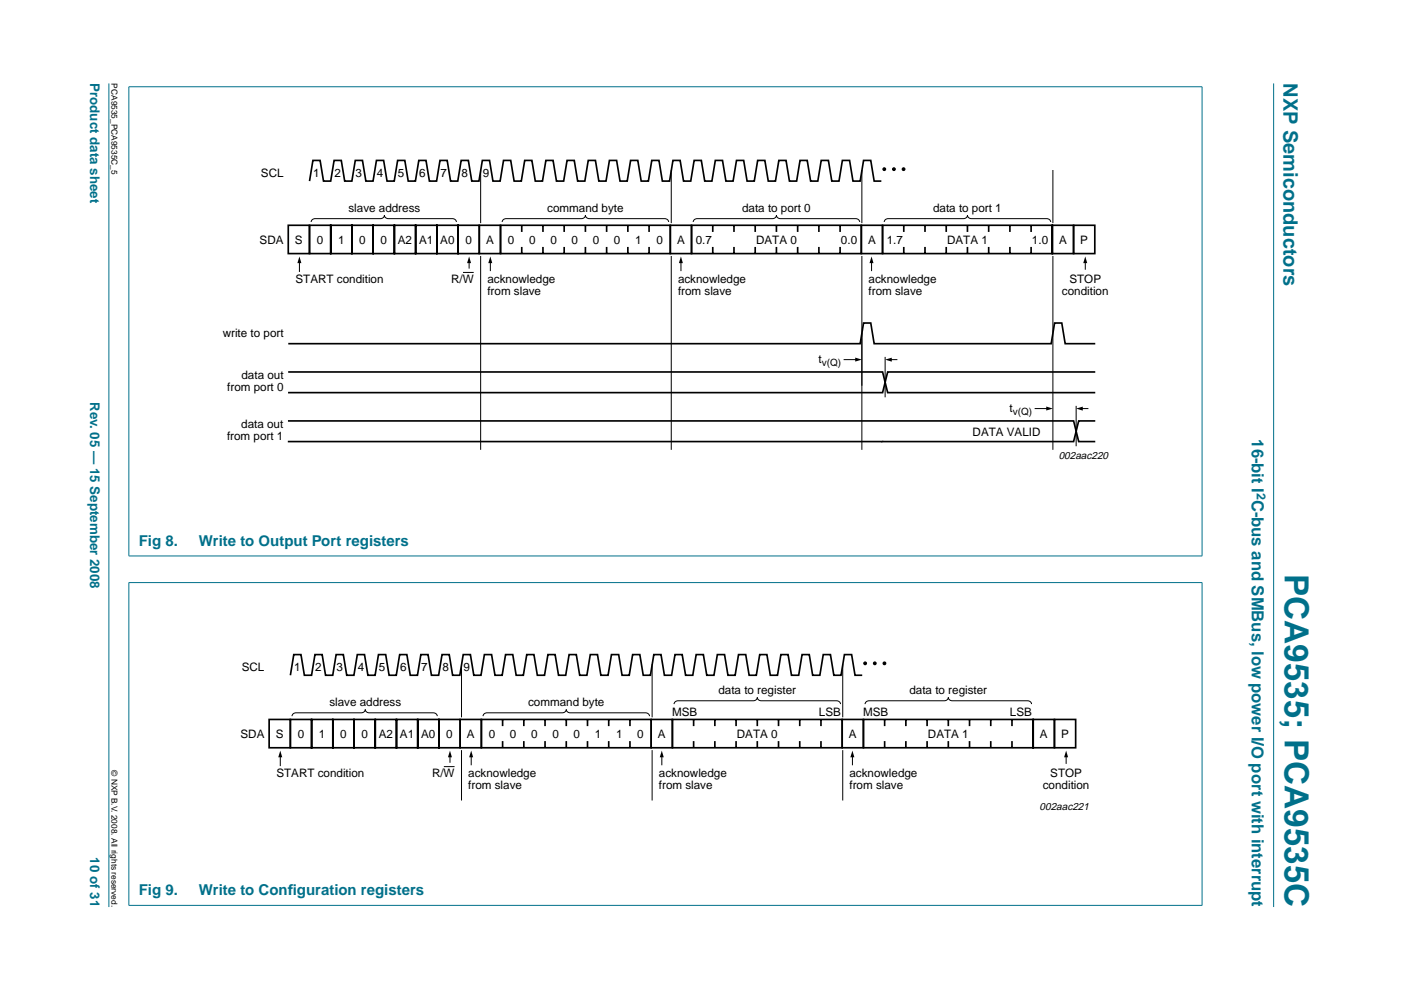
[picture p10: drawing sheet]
<svg xmlns="http://www.w3.org/2000/svg" width="297mm" height="210mm" viewBox="0 0 297 210" stroke-linecap="round" stroke-linejoin="round" font-family="sans-serif">
<g fill="#00708a" stroke="#00708a" stroke-width=".21">
<path d="M23.1 17.7v174.6z"/>
<path d="M270 17.7v174.6z"/>
<path d="M27.3 18.4v99.4z"/>
<path d="M254.9 18.4v99.4z"/>
<path d="M27.3 18.4h227.6z"/>
<path d="M27.3 117.9h227.6z"/>
<path d="M27.3 123.6v68.3z"/>
<path d="M254.9 123.6v68.3z"/>
<path d="M27.3 123.5h227.6z"/>
<path d="M27.3 192h227.6z"/>
</g>
<g fill="none" stroke="#000" stroke-width=".35">
<path d="M65.6 38.4l.7-4.4h1.6l.7 4.4h1.5l.7-4.4h1.6l.7 4.4h1.5l.7-4.4h1.6l.7 4.4h1.5l.7-4.4h1.5l.8 4.4h1.5l.7-4.4h1.5l.7 4.4h1.6l.7-4.4h1.5l.7 4.4h1.6l.7-4.4h1.5l.7 4.4h1.6l.7-4.4h1.5l.7 4.4h1.5l.8-4.4h1.5l.7 4.4h1.5l.8-4.4h1.5l.7 4.4h1.5l.7-4.4h1.6l.7 4.4h1.5l.7-4.4h1.6l.7 4.4h1.5l.7-4.4h1.6l.7 4.4h1.5l.7-4.4h1.5l.8 4.4h1.5l.7-4.4h1.5l.8 4.4h1.5l.7-4.4h1.5l.7 4.4h1.6l.7-4.4h1.5l.7 4.4h1.6l.7-4.4h1.5l.7 4.4h1.6l.7-4.4h1.5l.7 4.4h1.5l.8-4.4h1.5l.7 4.4h1.5l.7-4.4h1.6l.7 4.4h1.5l.7-4.4h1.6l.7 4.4h1.5l.7-4.4h1.6l.7 4.4h1.5l.7-4.4h1.5l.8 4.4h1.5l.7-4.4h1.5l.8 4.4h1.5l.7-4.4h1.5l.7 4.4h1.6l.7-4.4h1.5l.7 4.4h1.6M61.1 47.8h4.5v6h-4.5zM65.6 47.8h4.5v6h-4.5zM70.1 47.8h4.5v6h-4.5zM74.6 47.8h4.5v6h-4.5zM79.1 47.8h4.5v6h-4.5zM83.6 47.8h4.5v6h-4.5zM88.1 47.8h4.5v6h-4.5zM92.6 47.8h4.5v6h-4.5zM97.1 47.8h4.5v6h-4.5zM101.6 47.8h4.5v6h-4.5zM106.1 47.8h36v6h-36z"/>
<path d="M110.6 47.8v1.4M110.6 52.4v1.4M115.1 47.8v1.4M115.1 52.4v1.4M119.6 47.8v1.4M119.6 52.4v1.4M124.1 47.8v1.4M124.1 52.4v1.4M128.6 47.8v1.4M128.6 52.4v1.4M133.1 47.8v1.4M133.1 52.4v1.4"/>
<path d="M137.6 47.8v1.4M137.6 52.4v1.4M142.1 47.8h4.5v6h-4.5zM146.6 47.8h36v6h-36zM151.1 47.8v1.4M151.1 52.4v1.4M155.6 47.8v1.4M155.6 52.4v1.4M160.1 47.8v1.4M160.1 52.4v1.4M164.6 47.8v1.4M164.6 52.4v1.4"/>
<path d="M169.1 47.8v1.4M169.1 52.4v1.4M173.6 47.8v1.4M173.6 52.4v1.4M178.1 47.8v1.4M178.1 52.4v1.4M182.6 47.8h4.5v6h-4.5zM187.1 47.8h36v6h-36zM191.6 47.8v1.4M191.6 52.4v1.4M196.1 47.8v1.4M196.1 52.4v1.4"/>
<path d="M200.6 47.8v1.4M200.6 52.4v1.4M205.1 47.8v1.4M205.1 52.4v1.4M209.6 47.8v1.4M209.6 52.4v1.4M214.1 47.8v1.4M214.1 52.4v1.4M218.6 47.8v1.4M218.6 52.4v1.4M223.1 47.8h4.5v6h-4.5zM227.6 47.8h4.5v6h-4.5z"/>
<path d="M61.1 78.9h126l1.1 4.3h44M61.1 72.9h121.3l.7-4.4h1.5l.7 4.4h37.6l.7-4.4h1.5l.7 4.4h6.4M232.2 78.9h-44l-1.1 4.3h-126M61.1 89.2h166.5l1.1 4.4h3.5M232.2 89.2h-3.5l-1.1 4.4h-166.6M57.1 152.5h4.5v6h-4.5zM61.6 152.5h4.5v6h-4.5zM61.6 143.2l.7-4.4h1.5l.7 4.4h1.6l.7-4.4h1.5l.7 4.4h1.5l.8-4.4h1.5l.7 4.4h1.5l.8-4.4h1.5l.7 4.4h1.5l.7-4.4h1.6l.7 4.4h1.5l.7-4.4h1.6l.7 4.4h1.5l.7-4.4h1.6l.7 4.4h1.5l.7-4.4h1.5l.8 4.4h1.5l.7-4.4h1.5l.8 4.4h1.5l.7-4.4h1.5l.7 4.4h1.6l.7-4.4h1.5l.7 4.4h1.6l.7-4.4h1.5l.7 4.4h1.6l.7-4.4h1.5l.7 4.4h1.5l.8-4.4h1.5l.7 4.4h1.5l.8-4.4h1.5l.7 4.4h1.5l.7-4.4h1.6l.7 4.4h1.5l.7-4.4h1.6l.7 4.4h1.5l.7-4.4h1.5l.8 4.4h1.5l.7-4.4h1.5l.8 4.4h1.5l.7-4.4h1.5l.7 4.4h1.6l.7-4.4h1.5l.7 4.4h1.6l.7-4.4h1.5l.7 4.4h1.6l.7-4.4h1.5l.7 4.4h1.5l.8-4.4h1.5l.7 4.4h1.5l.8-4.4h1.5l.7 4.4h1.5l.7-4.4h1.6l.7 4.4h1.5l.7-4.4h1.6l.7 4.4h1.5M66.1 152.5h4.5v6h-4.5zM70.6 152.5h4.5v6h-4.5zM75.1 152.5h4.5v6h-4.5zM79.6 152.5h4.5v6h-4.5z"/>
<path d="M84.1 152.5h4.5v6h-4.5zM88.6 152.5h4.5v6h-4.5zM93.1 152.5h4.5v6h-4.5zM97.6 152.5h4.5v6h-4.5zM102.1 152.5h36v6h-36zM106.6 152.5v1.5M106.6 157.1v1.4M111.1 152.5v1.5M111.1 157.1v1.4M115.6 152.5v1.5M115.6 157.1v1.4M120.1 152.5v1.5"/>
<path d="M120.1 157.1v1.4M124.6 152.5v1.5M124.6 157.1v1.4M129.1 152.5v1.5M129.1 157.1v1.4M133.6 152.5v1.5M133.6 157.1v1.4M138.1 152.5h4.5v6h-4.5zM142.6 152.5h36v6h-36zM147.1 152.5v1.5M147.1 157.1v1.4M151.6 152.5v1.5"/>
<path d="M151.6 157.1v1.4M156.1 152.5v1.5M156.1 157.1v1.4M160.6 152.5v1.5M160.6 157.1v1.4M165.1 152.5v1.5M165.1 157.1v1.4M169.6 152.5v1.5M169.6 157.1v1.4M174.1 152.5v1.5M174.1 157.1v1.4M178.6 152.5h4.5v6h-4.5z"/>
<path d="M183.1 152.5h36v6h-36zM187.6 152.5v1.5M187.6 157.1v1.4M192.1 152.5v1.5M192.1 157.1v1.4M196.6 152.5v1.5M196.6 157.1v1.4M201.1 152.5v1.5M201.1 157.1v1.4M205.6 152.5v1.5M205.6 157.1v1.4M210.1 152.5v1.5"/>
<path d="M210.1 157.1v1.4M214.6 152.5v1.5M214.6 157.1v1.4M219.1 152.5h4.5v6h-4.5zM223.6 152.5h4.5v6h-4.5z"/>
</g>
<g fill="#000">
<path d="M63.5 54.4l.4 1.4h-.8zM99.5 54.4l.4 1.4h-.9zM104 54.4l.4 1.4h-.9zM144.4 54.4l.4 1.4h-.9zM184.8 54.4l.4 1.4h-.8zM230.1 54.4l.4 1.4h-.8zM181.3 75.8l1.4 .4-1.4 .5zM187.7 76.2l1.4-.4v.9zM221.8 86.2l1.4 .4-1.4 .4zM228.2 86.6l1.4-.4v.9zM59.4 159.2l.4 1.4h-.8zM95.4 159.2l.4 1.4h-.8z"/>
<path d="M99.9 159.2l.4 1.4h-.8zM140.3 159.2l.4 1.4h-.8zM180.7 159.2l.4 1.4h-.8zM226 159.2l.5 1.4h-.9z"/>
</g>
<g fill="none" stroke="#000" stroke-width=".21">
<path d="M101.9 36.2v11M142.3 36.2v11M182.7 36.2v11M223.2 36.2v11M63.5 55.5v2.1M66 47.1a.79 .79 0 0 1 .8-.7h13.9a.79 .79 0 0 0 .8-.7 .79 .79 0 0 0 .8 .7h13.6a.79 .79 0 0 1 .9 .7M98.2 57.8h2.2M99.5 55.5v1.3M101.9 54.4v40.9M104 55.5v1.9M106.5 47.1a.79 .79 0 0 1 .8-.7h16a.79 .79 0 0 0 .8-.7 .79 .79 0 0 0 .9 .7h15.9a.79 .79 0 0 1 .9 .7M142.3 54.4v40.9"/>
<path d="M144.4 55.5v1.9M147 47.1a.79 .79 0 0 1 .8-.7h16a.79 .79 0 0 0 .8-.7 .79 .79 0 0 0 .9 .7h15.9a.79 .79 0 0 1 .9 .7M182.7 54.4v40.9M184.8 55.5v1.9M187.5 47.1a.79 .79 0 0 1 .8-.7h16a.79 .79 0 0 0 .8-.7 .79 .79 0 0 0 .9 .7h15.9a.79 .79 0 0 1 .9 .7M223.2 54.4v40.9M230.1 55.5v1.6M179 76.2h2.6M187.7 75.8v8.3M188.6 76.2h1.6M219.5 86.6h2.6M228.2 86.2v8.3"/>
<path d="M229.1 86.6h1.6M61.9 151.8a.79 .79 0 0 1 .9-.7h13.8a.79 .79 0 0 0 .8-.7 .79 .79 0 0 0 .9 .7h13.6a.79 .79 0 0 1 .8 .7M97.8 140.9v11.1M97.8 159.2v10.4M102.4 151.8a.79 .79 0 0 1 .9-.7h15.9a.79 .79 0 0 0 .9-.7 .79 .79 0 0 0 .8 .7h16a.79 .79 0 0 1 .8 .7M138.3 140.9v11.1M138.3 159.2v10.4M142.9 149.3a.79 .79 0 0 1 .9-.7h15.9a.79 .79 0 0 0 .9-.7 .79 .79 0 0 0 .8 .7h16a.79 .79 0 0 1 .8 .7M178.7 140.9v11.1M178.7 159.2v10.4M183.4 149.3a.79 .79 0 0 1 .9-.7h15.9a.79 .79 0 0 0 .9-.7 .79 .79 0 0 0 .8 .7h16a.79 .79 0 0 1 .8 .7M59.4 160.3v2"/>
<path d="M94.1 162.5h2.3M95.4 160.3v1.3M99.9 160.3v1.9M140.3 160.3v1.9M180.7 160.3v1.9M226 160.3v1.6"/>
</g>
<g fill="#000" stroke="#000" stroke-width=".25">
<circle cx="187.5" cy="35.9" r=".28"/>
<circle cx="189.5" cy="35.9" r=".28"/>
<circle cx="191.6" cy="35.9" r=".28"/>
<circle cx="183.4" cy="140.6" r=".28"/>
<circle cx="185.5" cy="140.6" r=".28"/>
<circle cx="187.5" cy="140.6" r=".28"/>
</g>
<text font-size="7.1" fill="#00708a" x="272.4" y="121.7" transform="rotate(90 272.4 121.7)">PCA9535; PCA9535C</text>
<text font-size="4.2" fill="#00708a" x="272.2" y="17.7" transform="rotate(90 272.2 17.7)">NXP Semiconductors</text>
<text font-size="3.5" fill="#00708a" x="265.4" y="93.1" transform="rotate(90 265.4 93.1)">16-bit I C-bus and SMBus, low power I/O port with interrupt</text>
<g font-size="3.2" fill="#00708a">
<text x="29.4" y="115.8">Fig 8.</text>
<text x="42.1" y="115.8">Write to Output Port registers</text>
<text x="29.4" y="189.8">Fig 9.</text>
<text x="42.1" y="189.8">Write to Conf</text>
<text x="61" y="189.8">iguration registers</text>
</g>
<g font-size="2.8" fill="#00708a">
<text x="19.1" y="17.7" transform="rotate(90 19.1 17.7)">Product data sheet</text>
<text x="19.1" y="85.2" transform="rotate(90 19.1 85.2)">Rev. 05 — 15 September 2008</text>
<text x="19.1" y="181.8" transform="rotate(90 19.1 181.8)">10 of 31</text>
</g>
<text font-size="2.6" fill="#00708a" x="266.5" y="104.5" transform="rotate(90 266.5 104.5)">2</text>
<g font-size="2.5">
<text x="55.3" y="37.6">SCL</text>
<text x="66.4" y="37.6">1</text>
<text x="70.9" y="37.6">2</text>
<text x="75.4" y="37.6">3</text>
<text x="79.9" y="37.6">4</text>
<text x="84.4" y="37.6">5</text>
<text x="88.9" y="37.6">6</text>
<text x="93.4" y="37.6">7</text>
<text x="97.9" y="37.6">8</text>
<text x="102.3" y="37.6">9</text>
<text x="73.9" y="44.9">slave address</text>
<text x="116" y="44.9">command byte</text>
<text x="157.3" y="44.9">data to port 0</text>
<text x="197.8" y="44.9">data to port 1</text>
<text x="55.1" y="51.6">SDA</text>
<text x="62.5" y="51.6">S</text>
<text x="67.2" y="51.6">0</text>
<text x="71.7" y="51.6">1</text>
<text x="76.2" y="51.6">0</text>
<text x="80.7" y="51.6">0</text>
<text x="84.4" y="51.6">A2 A1 A0</text>
<text x="98.7" y="51.6">0</text>
<text x="103" y="51.6">A</text>
<text x="107.7" y="51.6">0</text>
<text x="112.2" y="51.6">0</text>
<text x="116.7" y="51.6">0</text>
<text x="121.2" y="51.6">0</text>
<text x="125.7" y="51.6">0</text>
<text x="130.2" y="51.6">0</text>
<text x="134.7" y="51.6">1</text>
<text x="139.2" y="51.6">0</text>
<text x="143.5" y="51.6">A</text>
<text x="147.5" y="51.6">0.7</text>
<text x="160.3" y="51.6">DATA 0</text>
<text x="178.3" y="51.6">0.0</text>
<text x="184" y="51.6">A</text>
<text x="188" y="51.6">1.7</text>
<text x="200.8" y="51.6">DATA 1</text>
<text x="218.8" y="51.6">1.0</text>
<text x="224.5" y="51.6">A</text>
<text x="229" y="51.6">P</text>
<text x="62.7" y="60">START condition</text>
<text x="95.7" y="60">R/W</text>
<text x="103.3" y="60">acknowledge</text>
<text x="103.3" y="62.5">from slave</text>
<text x="143.8" y="60">acknowledge</text>
<text x="143.8" y="62.5">from slave</text>
<text x="184.2" y="60">acknowledge</text>
<text x="184.2" y="62.5">from slave</text>
<text x="225.2" y="62.5">condition</text>
<text x="226.7" y="60">STOP</text>
<text x="47.2" y="71.5">write to port</text>
<text x="173.6" y="77.1">t</text>
<text x="48.2" y="82.9">from port 0</text>
<text x="51.2" y="80.4">data out</text>
<text x="214.1" y="87.4">t</text>
<text x="48.1" y="93.3">from port 1</text>
<text x="51.2" y="90.8">data out</text>
<text x="206.2" y="92.5">DATA VALID</text>
<text x="51.3" y="142.3">SCL</text>
<text x="62.4" y="142.3">1</text>
<text x="66.9" y="142.3">2</text>
<text x="71.3" y="142.3">3</text>
<text x="75.8" y="142.3">4</text>
<text x="80.3" y="142.3">5</text>
<text x="84.8" y="142.3">6</text>
<text x="89.3" y="142.3">7</text>
<text x="93.8" y="142.3">8</text>
<text x="98.3" y="142.3">9</text>
<text x="69.8" y="149.7">slave address</text>
<text x="112" y="149.7">command byte</text>
<text x="152.3" y="147.2">data to register</text>
<text x="192.8" y="147.2">data to register</text>
<text x="142.5" y="151.7">MSB</text>
<text x="173.6" y="151.7">LSB</text>
<text x="183" y="151.7">MSB</text>
<text x="214.1" y="151.7">LSB</text>
<text x="51" y="156.4">SDA</text>
<text x="58.5" y="156.4">S</text>
<text x="63.1" y="156.4">0</text>
<text x="67.6" y="156.4">1</text>
<text x="72.1" y="156.4">0</text>
<text x="76.6" y="156.4">0</text>
<text x="80.3" y="156.4">A2 A1 A0</text>
<text x="94.6" y="156.4">0</text>
<text x="99" y="156.4">A</text>
<text x="103.6" y="156.4">0</text>
<text x="108.1" y="156.4">0</text>
<text x="112.6" y="156.4">0</text>
<text x="117.1" y="156.4">0</text>
<text x="121.6" y="156.4">0</text>
<text x="126.1" y="156.4">1</text>
<text x="130.6" y="156.4">1</text>
<text x="135.1" y="156.4">0</text>
<text x="139.5" y="156.4">A</text>
<text x="156.2" y="156.4">DATA 0</text>
<text x="180" y="156.4">A</text>
<text x="196.7" y="156.4">DATA 1</text>
<text x="220.5" y="156.4">A</text>
<text x="225" y="156.4">P</text>
<text x="58.6" y="164.8">START condition</text>
<text x="91.6" y="164.8">R/W</text>
<text x="99.3" y="164.8">acknowledge</text>
<text x="99.3" y="167.3">from slave</text>
<text x="139.7" y="164.8">acknowledge</text>
<text x="139.7" y="167.3">from slave</text>
<text x="180.1" y="164.8">acknowledge</text>
<text x="180.1" y="167.3">from slave</text>
<text x="221.1" y="167.3">condition</text>
<text x="222.7" y="164.8">STOP</text>
</g>
<g font-size="2.2">
<text x="224.5" y="97.3">002aac220</text>
<text x="220.4" y="171.7">002aac221</text>
</g>
<g font-size="2.1">
<text x="174.2" y="77.5">v(Q)</text>
<text x="214.7" y="87.9">v(Q)</text>
</g>
<g font-size="1.8">
<text x="23.7" y="17.7" transform="rotate(90 23.7 17.7)">PCA9535_PCA9535C_5</text>
<text x="23.7" y="163.3" transform="rotate(90 23.7 163.3)">© NXP B.V. 2008. All rights reserved.</text>
</g>
</svg>
